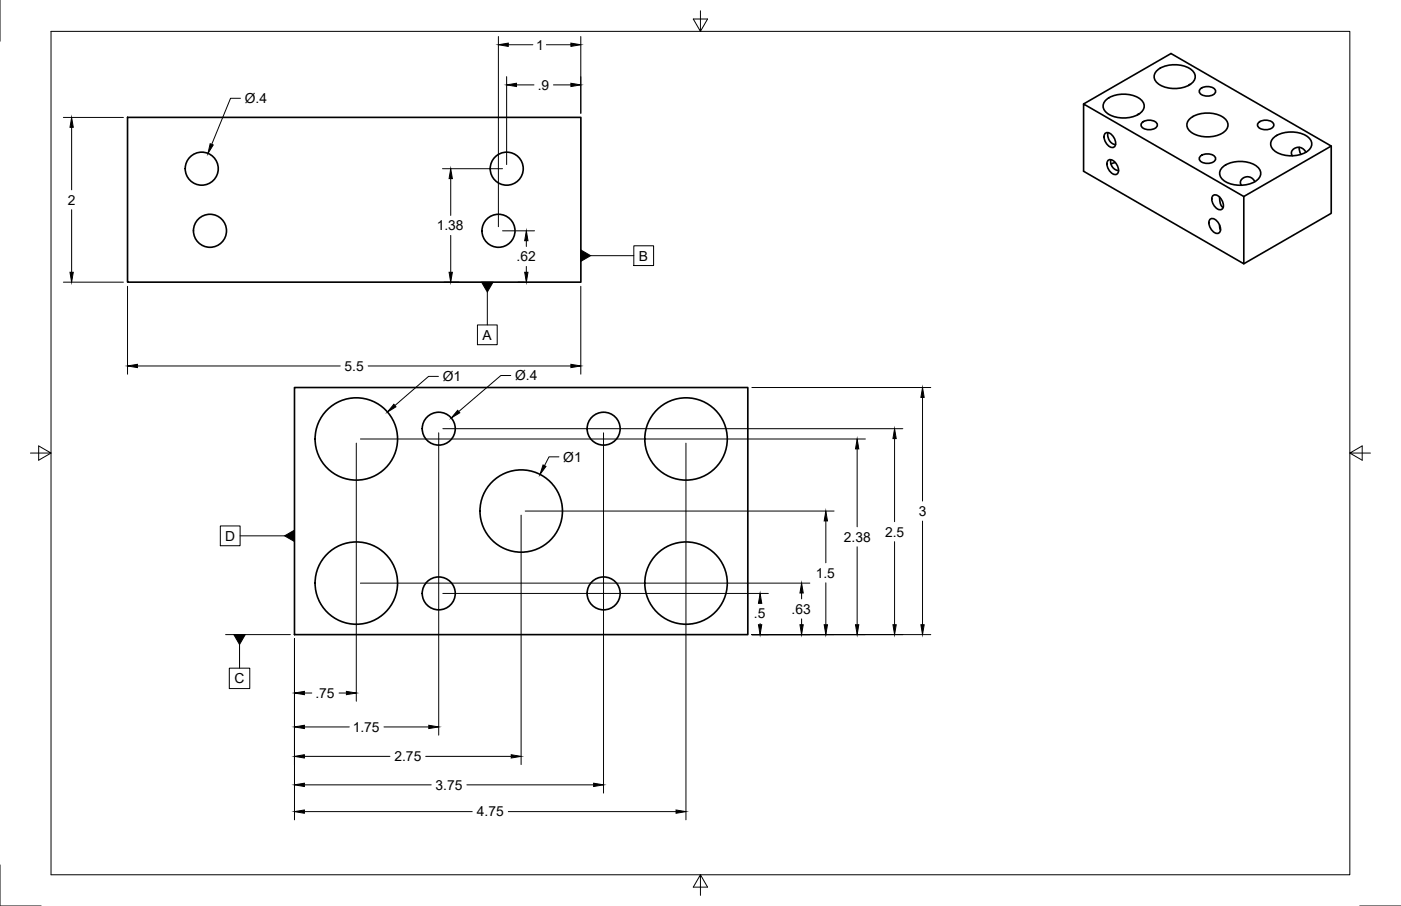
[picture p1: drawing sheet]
<svg xmlns="http://www.w3.org/2000/svg" width="432mm" height="279mm" viewBox="0 0 432 279" stroke-linecap="round" stroke-linejoin="round" font-family="sans-serif">
<!-- layer: Visible -->
<g fill="none" stroke="#000" stroke-width=".51">
<path d="M39.3 36.2h139.7v50.8h-139.7zM334 32.1l26.9-15.6 49.4 28.5v20.8l-27 15.5M341.1 30.6a9.1 9.1 0 0 1 11 .6 2.62 2.62 0 0 1-1.3 4.1 9.1 9.1 0 0 1-10.2-1.1 2.44 2.44 0 0 1 .5-3.6zM351.2 35.1l-.6 .3M352 37.8a3.4 3.4 0 0 1 4.6 .4 1.59 1.59 0 0 1-1.8 1.8h-1.2a1.45 1.45 0 0 1-1.5-.6 1.45 1.45 0 0 1-.1-1.6zM356.8 21.5a9.1 9.1 0 0 1 11 .6 2.62 2.62 0 0 1-1.3 4.1 9.1 9.1 0 0 1-10.2-1 2.44 2.44 0 0 1 .5-3.7zM366.9 26l-.6 .4M366.9 36.4a9.1 9.1 0 0 1 11 .6 2.62 2.62 0 0 1-1.3 4.1 9.1 9.1 0 0 1-10.2-1 2.44 2.44 0 0 1 .5-3.7zM369.9 27.4a3.4 3.4 0 0 1 4.7 .4 1.59 1.59 0 0 1-1.8 1.8h-1.3a1.45 1.45 0 0 1-1.5-.6 1.45 1.45 0 0 1-.1-1.6zM387.9 37.8a3.4 3.4 0 0 1 4.6 .4 1.59 1.59 0 0 1-1.8 1.8h-1.3a1.45 1.45 0 0 1-1.4-.6 1.45 1.45 0 0 1-.1-1.6zM340.5 41.3a1.59 1.59 0 0 1 2.5 .6l.6 1.1a1.45 1.45 0 0 1 .3 1.6 1.45 1.45 0 0 1-1.4 .9 3.4 3.4 0 0 1-2-4.2zM341.4 49.6a1.59 1.59 0 0 1 2.5 .7l.6 1.1a1.45 1.45 0 0 1 .3 1.5 1.45 1.45 0 0 1-1.4 .9 3.4 3.4 0 0 1-2-4.2z"/>
<path d="M341.5 40.9l-.1 1.1 .5 1.3 .8 .9 1.1 .4M342.4 49.3l-.1 1 .5 1.1 .8 .8 1.1 .4M343.7 50.1l-1.3 .5M369.9 48.2a3.4 3.4 0 0 1 4.7 .4 1.59 1.59 0 0 1-1.8 1.7h-1.3a1.45 1.45 0 0 1-1.5-.5 1.45 1.45 0 0 1-.1-1.6zM377 51.4a9.1 9.1 0 0 1 11 .5 2.62 2.62 0 0 1-1.3 4.2 9.1 9.1 0 0 1-10.2-1.1 2.44 2.44 0 0 1 .5-3.6zM386.8 56l-.6-.7-.8-.6-.8-.2-.9 .1-1.2 1-.2 .7 .3 .8M392.7 42.3a9.1 9.1 0 0 1 11 .5 2.62 2.62 0 0 1-1.3 4.2 9.1 9.1 0 0 1-10.2-1.1 2.44 2.44 0 0 1 .5-3.6zM400.5 45.4v.9l.5 1.3M402.5 47l-.8-1-.7-.4-1.5-.1-.9 .5-.5 .7-.1 .6 .3 .7M410.3 45l-27 15.6v20.7l-49.3-28.5v-20.7l49.3 28.5M372.8 67.8a1.59 1.59 0 0 1 2.5 .6l.6 1.1a1.45 1.45 0 0 1 .3 1.6 1.45 1.45 0 0 1-1.3 .9 3.4 3.4 0 0 1-2.1-4.2zM373.7 60.5a1.59 1.59 0 0 1 2.5 .6l.6 1.1a1.45 1.45 0 0 1 .3 1.6 1.45 1.45 0 0 1-1.4 .9 3.4 3.4 0 0 1-2-4.2z"/>
<path d="M375.9 69.4l.3 1.5M375.9 60.8l.3 2.3 .8 .9M90.8 119.5h139.7v76.2h-139.7z"/>
<circle cx="62.2" cy="52" r="5.1"/>
<circle cx="156.2" cy="52" r="5.1"/>
<circle cx="64.7" cy="71.2" r="5.1"/>
<circle cx="153.6" cy="71.2" r="5.1"/>
<circle cx="109.8" cy="135.4" r="12.7"/>
<circle cx="135.2" cy="132.2" r="5.1"/>
<circle cx="186" cy="132.2" r="5.1"/>
<circle cx="211.4" cy="135.4" r="12.7"/>
<circle cx="160.6" cy="157.6" r="12.7"/>
<circle cx="109.8" cy="179.8" r="12.7"/>
<circle cx="211.4" cy="179.8" r="12.7"/>
<circle cx="135.2" cy="183" r="5.1"/>
<circle cx="186" cy="183" r="5.1"/>
</g>
<!-- layer: Border -->
<path d="M0 0v12.7M15.7 9.7h400.3v260.1h-400.3zM215.9 3.3v6.4l-2.2-3.8h4.4l-2.2 3.8M9.4 139.7h6.3l-3.8-2.2v4.4l3.8-2.2M416 139.7l3.8 2.2v-4.4l-3.8 2.2h6.4M0 266.7v12.7h12.7M215.9 269.8l2.2 3.8h-4.4l2.2-3.8v6.3M419.1 279.4h12.7" fill="none" stroke="#000" stroke-width=".31"/>
<!-- layer: Annotations -->
<path d="M182.1 78.8h13.2M195.3 75.8h6.1v6.1h-6.1zM150.2 90.1v10.1M147.2 100.2h6v6.1h-6zM67.9 162.2h6.1v6.1h-6.1zM74 165.2h13.7M69.5 195.7h20M73.8 198.8v7.3M70.7 206.1h6.3v6.2h-6.3z" fill="none" stroke="#000" stroke-width=".31"/>
<path d="M179 77.1l3.1 1.7-3.1 1.8zM148.4 87h3.6l-1.8 3.1zM87.7 165.2l3.1-1.7v3.5zM72.1 195.7h3.5l-1.8 3.1z" fill="#000" stroke="#000" stroke-width=".31"/>
<!-- layer: Dimensions -->
<g fill="none" stroke="#000" stroke-width=".31">
<path d="M153.6 11.3v58.6M156.7 13.8h7.5M168.4 13.8h7.6M179 11.3v23.6M19.5 36.2h18.5M22.1 39.3v19.2M74.1 30.3h-3l-5.8 14.2M156.1 23.6v27.2M159.2 26.2h5.4M170.6 26.2h5.4M136.4 52h18.5M138.9 55.1v11.3"/>
<path d="M22.1 64.7v19.3M138.9 72.6v11.4M154.9 71.2h9.9M162.2 74.2v1.8M19.5 87h18.5M39.3 88.3v27.1M136.9 87h4.6M159.7 87h1.8M162.2 82.2v1.8M179 88.3v27.1M42.4 112.9h62.5M113.5 112.9h62.5"/>
<path d="M135.1 116.1h-3l-10.4 9M157.4 115.8h-3l-13 11.1M231.7 119.5h55.2M109.8 136.7v79.6M111.1 135.4h155.6M135.2 133.5v93.2M136.5 132.2h141.8M186 133.5v111.1M211.4 136.7v116.1M264.2 138.4v24.1M275.7 135.3v25.6M284.3 122.6v31.9"/>
<path d="M160.6 158.9v76.9M161.9 157.6h95.2M172.3 140.9h-3.1l-1.4 2.7M111.1 179.8h138.5M254.5 160.7v12.9M254.5 179.7v13M264.2 168.6v24.1M275.7 167v25.7M284.3 160.7v32M90.8 197v55.8M136.5 183h100.3M231.7 195.7h55.2"/>
<path d="M234.3 186.1v.1M234.3 192.3v.4M247.1 182.9v1.8M247.1 190.9v1.8M93.8 213.7h2.3M104.5 213.7h2.3M93.8 233.3h26.4M93.8 224.2h13.9M118.3 224.2h13.9M131.2 233.3h26.4M93.8 250.3h51.7M93.8 242h39.1"/>
<path d="M143.9 242h39.1M156.7 250.3h51.7"/>
</g>
<g fill="#000" stroke="#000" stroke-width=".31">
<path d="M153.6 13.8l3.1-.5v1zM176 13.3l3 .5-3 .5zM22.1 36.2l.5 3.1h-1zM156.1 26.2l3.1-.5v1zM176 25.7l3 .5-3 .5zM64.8 44.3l.9 .4-1.6 2.6zM138.9 52l.5 3.1h-1zM162.2 71.2l.5 3h-1zM21.6 84h1l-.5 3zM138.4 84h1l-.5 3zM161.7 84h1l-.5 3zM39.3 112.9l3.1-.5v1z"/>
<path d="M176 112.4l3 .5-3 .5zM121.4 124.7l.6 .8-2.6 1.6zM141.1 126.5l.6 .8-2.6 1.6zM264.2 135.4l.5 3h-1zM275.7 132.2l.5 3.1h-1zM284.3 119.5l.5 3.1h-1zM167.4 143.4l.9 .4-1.9 2.5zM254.5 157.6l.5 3.1h-1zM233.8 192.7h1l-.5 3zM234.3 183l.5 3.1h-1zM246.5 192.7h1.1l-.5 3zM247.1 179.8l.5 3.1h-1.1z"/>
<path d="M254 192.7h1l-.5 3zM263.7 192.7h1l-.5 3zM275.2 192.7h1l-.5 3zM283.8 192.7h1l-.5 3zM90.8 213.7l3-.5v1zM106.8 213.2l3 .5-3 .5zM90.8 233.3l3-.6v1.1zM90.8 224.2l3-.5v1zM132.2 223.7l3 .5-3 .5zM157.6 232.7l3 .6-3 .5zM90.8 250.3l3-.5v1zM90.8 242l3-.5v1z"/>
<path d="M183 241.5l3 .5-3 .5zM208.4 249.8l3 .5-3 .5z"/>
</g>
<g font-size="4.3">
<text x="165.3" y="15.3">1</text>
<text x="165.7" y="27.7">.9</text>
<text x="75.4" y="31.8">Ø.4</text>
<text x="20.9" y="63.1">2</text>
<text x="134.6" y="71">1.38</text>
<text x="159.2" y="80.6">.62</text>
<text x="196.9" y="80.4">B</text>
<text x="148.8" y="104.8">A</text>
<text x="106.2" y="114.4">5.5</text>
<text x="136.5" y="117.5">Ø1</text>
<text x="158.8" y="117.3">Ø.4</text>
<text x="173.6" y="142.4">Ø1</text>
<text x="283.2" y="159.1">3</text>
<text x="69.4" y="166.8">D</text>
<text x="260.1" y="167">2.38</text>
<text x="272.8" y="165.5">2.5</text>
<text x="251.4" y="178.2">1.5</text>
<text x="232.4" y="190.7">.5</text>
<text x="244" y="189.3">.63</text>
<text x="72.3" y="210.7">C</text>
<text x="97.2" y="215.2">.75</text>
<text x="108.7" y="225.7">1.75</text>
<text x="121.6" y="234.7">2.75</text>
<text x="134.2" y="243.5">3.75</text>
<text x="147" y="251.8">4.75</text>
</g>
</svg>
